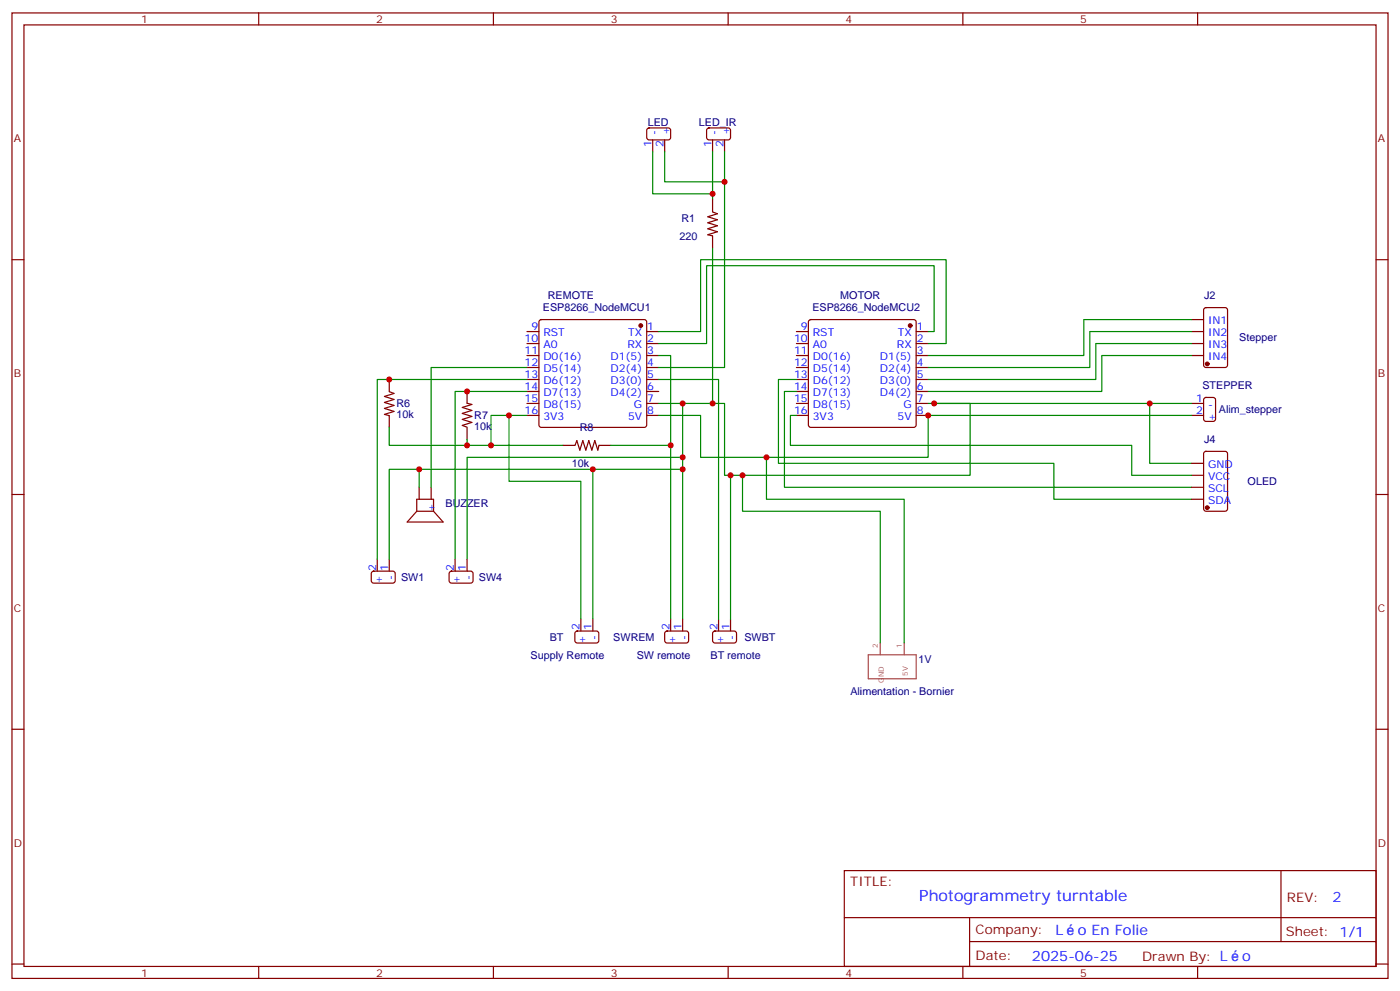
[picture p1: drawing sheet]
<svg xmlns="http://www.w3.org/2000/svg" width="412mm" height="292mm" viewBox="0 0 412 292" stroke-linecap="round" stroke-linejoin="round" font-family="sans-serif">
<g fill="none" stroke="#870000" stroke-width=".35">
<path d="M3.5 3.8h405.4v284.3h-405.4zM7.1 7.3h398.2v277.3h-398.2zM76.2 3.8v3.5M145.3 3.8v3.5M214.5 3.8v3.5M283.6 3.8v3.5M352.8 3.8v3.5M190.7 37.9l.5-.2h5.9l.5 .7-.1 2.4-.7 .4-5.9-.1-.4-.6v-2.1zM208.4 37.9l.4-.2h6l.4 .7-.1 2.4-.6 .4-5.9-.1-.5-.6v-2.1zM192.3 41.2v3.5M195.8 41.2v3.5M209.9 41.2v3.5"/>
<path d="M213.4 41.2v3.5M3.5 76.5h3.6M405.3 76.5h3.6M155.2 97.6h3.5M159 94.3l.5-.2h30.3l.5 .2 .2 .5v30.4l-.2 .5-.5 .2h-30.3l-.5-.3-.3-.4v-30.4zM190.5 97.6h3.5M234.6 97.6h3.5M238.4 94.3l.4-.2h30.4l.5 .2 .2 .5v30.4l-.3 .5-.4 .2h-30.4l-.5-.3-.2-.4v-30.4zM269.9 97.6h3.5M351 97.6h3.5M351 94.1h3.5M354.8 90.8l.4-.2h5.7l.6 .4 .1 16.5-.5 .7h-5.9l-.6-.4-.1-16.5z"/>
<path d="M155.2 101.2h3.5M155.2 104.7h3.5M155.2 108.2h3.5M155.2 111.8h3.5M155.2 115.3h3.5M155.2 118.8h3.5M190.5 101.2h3.5M190.5 104.7h3.5M190.5 108.2h3.5M190.5 111.8h3.5M190.5 115.3h3.5M190.5 118.8h3.5"/>
<path d="M234.6 101.2h3.5M234.6 104.7h3.5M234.6 108.2h3.5M234.6 111.8h3.5M234.6 115.3h3.5M234.6 118.8h3.5M269.9 101.2h3.5M269.9 104.7h3.5M269.9 108.2h3.5M269.9 111.8h3.5M269.9 115.3h3.5M269.9 118.8h3.5"/>
<path d="M351 101.2h3.5M351 104.7h3.5M351 118.8h3.5M354.8 117.3l.4-.2h2.2l.6 .4 .1 5.9-.5 .7h-2.4l-.6-.5-.1-5.8zM155.2 122.3h3.5M190.5 122.3h3.5M234.6 122.3h3.5M269.9 122.3h3.5M351 122.3h3.5M351 140h3.5M351 136.5h3.5M354.8 133.1l.4-.2h5.7l.6 .5 .1 16.5-.5 .6-5.9 .1-.6-.5-.1-16.5z"/>
<path d="M3.5 145.6h3.6M122.8 150.6v-3.6h4.9v3.6M122.8 150.6h4.9M122.8 150.6l-2.9 3.1h10.6l-2.8-3.1M123.5 143.5v3.5M127 143.5v3.5M351 147h3.5M351 143.5h3.5M405.3 145.6h3.6M109.6 168.4l.5-.2 5.9 .1 .4 .6v2.4l-.7 .4h-5.9l-.4-.7v-2.1zM111.1 164.7v3.5M114.7 164.7v3.5"/>
<path d="M132.5 168.4l.5-.2 5.9 .1 .4 .6v2.4l-.7 .4h-5.9l-.4-.7v-2.1zM134.1 164.7v3.5M137.6 164.7v3.5M169.6 186l.4-.2 6 .1 .4 .6-.1 2.4-.6 .5-5.9-.1-.5-.6v-2.2zM171.1 182.3v3.5M174.6 182.3v3.5M196 186l.5-.2 5.9 .1 .4 .6v2.4l-.7 .5-5.9-.1-.4-.6v-2.2zM197.6 182.3v3.5M201.1 182.3v3.5M210.1 186l.5-.2 5.9 .1 .5 .6-.1 2.4-.6 .5-6-.1-.4-.6v-2.2zM211.7 182.3v3.5M215.2 182.3v3.5"/>
<path d="M3.5 214.8h3.6M405.3 214.8h3.6M248.7 256.4h156.6v28.2h-156.6zM377.3 256.4v20.9M248.7 270.2h156.5M285.6 277.3h119.6M285.6 270.2v14.2M3.5 283.9h3.6M76.2 284.6v3.5M145.3 284.6v3.5M214.5 284.6v3.5M283.6 284.6v3.5"/>
<path d="M352.8 284.6v3.5M405.3 283.9h3.6"/>
</g>
<g fill="#870000" stroke="#870000" stroke-width=".35">
<circle cx="268.1" cy="95.9" r=".53"/>
<circle cx="188.7" cy="95.9" r=".53"/>
<circle cx="355.6" cy="107.2" r=".53"/>
<circle cx="355.6" cy="149.5" r=".53"/>
</g>
<path d="M255.8 192.8h14.1v7.1h-14.1zM259.3 189.4v3.4M266.3 189.4v3.4" fill="none" stroke="#a64a4a" stroke-width=".35"/>
<g fill="none" stroke="#008700" stroke-width=".35">
<path d="M192.3 44.7v12.4h17.6M195.8 44.7v8.9h17.6M209.9 44.7v14.1M213.4 44.7v63.5h-19.4M209.9 73v45.8M194 97.6h12.4v-21.1h72.3v24.7h-5.3M273.4 97.6h1.8v-19.4h-67.1v23h-14.1M351 94.1h-31.7v10.6h-45.9M351 97.6h-30v10.6h-47.6M155.2 115.3h-21.1v49.4M155.2 111.8h-44.1v52.9M155.2 108.2h-28.2v35.3"/>
<path d="M194 118.8h19.4v21.2h72.4v-21.2h-12.4M194 104.7h3.6v77.6M194 111.8h17.7v70.5M201.1 118.8v63.5M234.6 115.3h-3.5v28.2h119.9M234.6 111.8h-5.3v24.7h81.1v10.5h40.6M275.2 118.8h75.8M338.7 118.8v17.7h12.3M351 101.2h-28.2v10.6h-49.4M351 104.7h-26.4v10.6h-51.2M114.7 125.9v5.3h22.9M123.5 138.2v5.3"/>
<path d="M137.6 129.4v1.8h7M149.9 122.3v19.4h21.2v40.6M155.2 122.3h-10.6v8.9h21.2M174.6 138.2v44.1M179.9 131.2h17.7M194 122.3h12.4v12.4h67v-12.4h77.6M201.1 138.2h-86.4v26.5M201.1 134.7h-63.5v30M215.2 140v42.3M218.7 140v10.6h40.6v38.8M225.8 134.7v12.3h40.5v42.4M234.6 122.3h-1.8v8.9h100.6v8.8h17.6"/>
</g>
<path d="M209.9 58.8v3.5M209.9 62.4l1.4 .6-2.8 .8 2.8 .9-2.8 .9 2.8 .9-2.8 .9 2.8 .8-2.8 .9 1.4 .4v3.5M114.7 115.3l1.4 .6-2.9 .9 2.9 .8-2.9 .9 2.9 .9-2.9 .9 2.9 .9-2.9 .8 1.5 .4v3.5M114.7 111.8v3.4M137.6 115.3v3.5l1.4 .3-2.8 .9 2.8 .9-2.8 .9 2.8 .8-2.8 .9 2.8 .9-2.8 .9 1.4 .5M137.6 125.9v3.5M165.8 131.2h3.5M169.4 131.2l.5-1.4 .9 2.8 .9-2.8 .9 2.8 .8-2.8 .9 2.8 .9-2.8 .9 2.8 .3-1.4h3.5" fill="none" stroke="#600" stroke-width=".35"/>
<g fill="#c00">
<circle cx="275.2" cy="118.8" r=".88"/>
<circle cx="225.8" cy="134.7" r=".88"/>
<circle cx="218.7" cy="140" r=".88"/>
<circle cx="215.2" cy="140" r=".88"/>
<circle cx="273.4" cy="122.3" r=".88"/>
<circle cx="338.7" cy="118.8" r=".88"/>
<circle cx="201.1" cy="118.8" r=".88"/>
<circle cx="209.9" cy="118.8" r=".88"/>
<circle cx="213.4" cy="53.6" r=".88"/>
<circle cx="209.9" cy="57.1" r=".88"/>
<circle cx="197.6" cy="131.2" r=".88"/>
<circle cx="201.1" cy="138.2" r=".88"/>
<circle cx="201.1" cy="134.7" r=".88"/>
<circle cx="137.6" cy="115.3" r=".88"/>
<circle cx="114.7" cy="111.8" r=".88"/>
<circle cx="144.6" cy="131.2" r=".88"/>
<circle cx="137.6" cy="131.2" r=".88"/>
<circle cx="123.5" cy="138.2" r=".88"/>
<circle cx="149.9" cy="122.3" r=".88"/>
<circle cx="174.6" cy="138.2" r=".88"/>
</g>
<text font-size="4.6" fill="#00f" x="270.8" y="265.4">Photogrammetry turntable</text>
<g font-size="4.2" fill="#00f">
<text x="392.5" y="265.7">2</text>
<text x="310.9" y="275.2">L</text>
<text x="317.5" y="275.2">o En Folie</text>
<text x="304" y="283">2025-06-25</text>
<text x="365.9" y="282.9">o</text>
</g>
<g font-size="3.9" fill="#800">
<text x="250.5" y="261">TITLE:</text>
<text x="379.1" y="265.7">REV:</text>
<text x="287.4" y="275.2">Company:</text>
<text x="378.7" y="275.8">Sheet: 1/1</text>
<text x="287.4" y="282.9">Date:</text>
<text x="336.4" y="282.9">Drawn By: L</text>
</g>
<g font-size="3.2" fill="#800">
<text x="41.6" y="6.8">1</text>
<text x="110.8" y="6.8">2</text>
<text x="179.9" y="6.8">3</text>
<text x="249.1" y="6.8">4</text>
<text x="318.2" y="6.8">5</text>
<text x="4.1" y="41.9">A</text>
<text x="405.9" y="41.9">A</text>
<text x="4.1" y="111.1">B</text>
<text x="405.9" y="111.1">B</text>
<text x="4.1" y="180.2">C</text>
<text x="405.9" y="180.2">C</text>
<text x="4.1" y="249.3">D</text>
<text x="405.9" y="249.3">D</text>
<text x="41.6" y="287.6">1</text>
<text x="110.8" y="287.6">2</text>
<text x="179.9" y="287.6">3</text>
<text x="249.1" y="287.6">4</text>
<text x="318.2" y="287.6">5</text>
</g>
<g font-size="3.2" fill="#000080">
<text x="190.8" y="37.1">LED</text>
<text x="205.9" y="37.1">LED_IR</text>
<text x="200.7" y="65.3">R1</text>
<text x="200.2" y="70.6">220</text>
<text x="161.4" y="88.2">REMOTE</text>
<text x="247.5" y="88.2">MOTOR</text>
<text x="354.7" y="88.2">J2</text>
<text x="159.9" y="91.7">ESP8266_NodeMCU1</text>
<text x="239.3" y="91.7">ESP8266_NodeMCU2</text>
<text x="365" y="100.5">Stepper</text>
<text x="116.8" y="120">R6</text>
<text x="354.2" y="114.6">STEPPER</text>
<text x="116.8" y="123.2">10k</text>
<text x="139.7" y="123.5">R7</text>
<text x="359" y="121.7">Alim_stepper</text>
<text x="139.7" y="126.7">10k</text>
<text x="170.8" y="127">R8</text>
<text x="354.7" y="130.5">J4</text>
<text x="168.4" y="137.6">10k</text>
<text x="367.5" y="142.9">OLED</text>
<text x="131.2" y="149.4">BUZZER</text>
<text x="118.1" y="171.1">SW1</text>
<text x="141.1" y="171.1">SW4</text>
<text x="161.9" y="188.7">BT</text>
<text x="180.7" y="188.7">SWREM</text>
<text x="219.3" y="188.7">SWBT</text>
<text x="156.3" y="194">Supply Remote</text>
<text x="187.6" y="194">SW remote</text>
<text x="209.3" y="194">BT remote</text>
<text x="270.6" y="195.4">1V</text>
<text x="250.5" y="204.6">Alimentation - Bornier</text>
</g>
<g font-size="3.2" fill="#00f">
<text x="193.7" y="39.9" transform="rotate(-90 193.7 39.9)">-</text>
<text x="197.2" y="39.9" transform="rotate(-90 197.2 39.9)">+</text>
<text x="211.3" y="39.9" transform="rotate(-90 211.3 39.9)">-</text>
<text x="214.8" y="39.9" transform="rotate(-90 214.8 39.9)">+</text>
<text x="191.9" y="43.4" transform="rotate(-90 191.9 43.4)">1</text>
<text x="195.4" y="43.4" transform="rotate(-90 195.4 43.4)">2</text>
<text x="209.5" y="43.4" transform="rotate(-90 209.5 43.4)">1</text>
<text x="213.1" y="43.4" transform="rotate(-90 213.1 43.4)">2</text>
<text x="355.8" y="95.5">IN1</text>
<text x="154.5" y="100.8">10</text>
<text x="156.6" y="97.3">9</text>
<text x="160.1" y="99.1">RST</text>
<text x="185.1" y="99.1">TX</text>
<text x="190.7" y="97.3">1</text>
<text x="190.7" y="100.8">2</text>
<text x="233.9" y="100.8">10</text>
<text x="235.9" y="97.3">9</text>
<text x="239.4" y="99.1">RST</text>
<text x="264.4" y="99.1">TX</text>
<text x="270.1" y="97.3">1</text>
<text x="270.1" y="100.8">2</text>
<text x="355.8" y="99.1">IN2</text>
<text x="154.5" y="104.4">11</text>
<text x="154.5" y="107.9">12</text>
<text x="160.1" y="102.6">A0</text>
<text x="160.1" y="106.1">D0(16)</text>
<text x="179.8" y="106.1">D1(5)</text>
<text x="184.8" y="102.6">RX</text>
<text x="190.7" y="104.4">3</text>
<text x="190.7" y="107.9">4</text>
<text x="233.9" y="104.4">11</text>
<text x="233.9" y="107.9">12</text>
<text x="239.4" y="102.6">A0</text>
<text x="239.4" y="106.1">D0(16)</text>
<text x="259.2" y="106.1">D1(5)</text>
<text x="264.2" y="102.6">RX</text>
<text x="270.1" y="104.4">3</text>
<text x="270.1" y="107.9">4</text>
<text x="355.8" y="106.1">IN4</text>
<text x="355.8" y="102.6">IN3</text>
<text x="154.5" y="111.4">13</text>
<text x="160.1" y="109.6">D5(14)</text>
<text x="160.1" y="113.2">D6(12)</text>
<text x="179.8" y="109.6">D2(4)</text>
<text x="179.8" y="113.2">D3(0)</text>
<text x="190.7" y="111.4">5</text>
<text x="233.9" y="111.4">13</text>
<text x="239.4" y="109.6">D5(14)</text>
<text x="239.4" y="113.2">D6(12)</text>
<text x="259.2" y="109.6">D2(4)</text>
<text x="259.2" y="113.2">D3(0)</text>
<text x="270.1" y="111.4">5</text>
<text x="154.5" y="114.9">14</text>
<text x="154.5" y="118.5">15</text>
<text x="160.1" y="116.7">D7(13)</text>
<text x="179.8" y="116.7">D4(2)</text>
<text x="190.7" y="114.9">6</text>
<text x="190.7" y="118.5">7</text>
<text x="233.9" y="114.9">14</text>
<text x="233.9" y="118.5">15</text>
<text x="239.4" y="116.7">D7(13)</text>
<text x="259.2" y="116.7">D4(2)</text>
<text x="270.1" y="114.9">6</text>
<text x="270.1" y="118.5">7</text>
<text x="352.3" y="118.5">1</text>
<text x="154.5" y="122">16</text>
<text x="160.1" y="120.2">D8(15)</text>
<text x="160.1" y="123.8">3V3</text>
<text x="185" y="123.8">5V</text>
<text x="186.7" y="120.2">G</text>
<text x="190.7" y="122">8</text>
<text x="233.9" y="122">16</text>
<text x="239.4" y="120.2">D8(15)</text>
<text x="239.4" y="123.8">3V3</text>
<text x="264.4" y="123.8">5V</text>
<text x="266.1" y="120.2">G</text>
<text x="270.1" y="122">8</text>
<text x="352.3" y="122">2</text>
<text x="355.8" y="120.2">-</text>
<text x="355.8" y="123.8">+</text>
<text x="355.8" y="137.9">GND</text>
<text x="355.8" y="141.4">VCC</text>
<text x="355.8" y="148.4">SDA</text>
<text x="355.8" y="144.9">SCL</text>
<text x="128.1" y="150.7" transform="rotate(-90 128.1 150.7)">+</text>
<text x="110.8" y="168" transform="rotate(-90 110.8 168)">2</text>
<text x="112.5" y="172.1" transform="rotate(-90 112.5 172.1)">+</text>
<text x="114.3" y="168" transform="rotate(-90 114.3 168)">1</text>
<text x="116.1" y="171" transform="rotate(-90 116.1 171)">-</text>
<text x="133.7" y="168" transform="rotate(-90 133.7 168)">2</text>
<text x="135.5" y="172.1" transform="rotate(-90 135.5 172.1)">+</text>
<text x="137.2" y="168" transform="rotate(-90 137.2 168)">1</text>
<text x="139" y="171" transform="rotate(-90 139 171)">-</text>
<text x="170.7" y="185.7" transform="rotate(-90 170.7 185.7)">2</text>
<text x="174.3" y="185.7" transform="rotate(-90 174.3 185.7)">1</text>
<text x="197.2" y="185.7" transform="rotate(-90 197.2 185.7)">2</text>
<text x="200.7" y="185.7" transform="rotate(-90 200.7 185.7)">1</text>
<text x="211.3" y="185.7" transform="rotate(-90 211.3 185.7)">2</text>
<text x="214.8" y="185.7" transform="rotate(-90 214.8 185.7)">1</text>
<text x="172.5" y="189.7" transform="rotate(-90 172.5 189.7)">+</text>
<text x="176" y="188.6" transform="rotate(-90 176 188.6)">-</text>
<text x="199" y="189.7" transform="rotate(-90 199 189.7)">+</text>
<text x="202.5" y="188.6" transform="rotate(-90 202.5 188.6)">-</text>
<text x="213.1" y="189.7" transform="rotate(-90 213.1 189.7)">+</text>
<text x="216.6" y="188.6" transform="rotate(-90 216.6 188.6)">-</text>
</g>
<g font-size="2.1" fill="#a54b4b">
<text x="258.6" y="190.7" transform="rotate(-90 258.6 190.7)">2</text>
<text x="265.7" y="190.7" transform="rotate(-90 265.7 190.7)">1</text>
<text x="260.3" y="201.1" transform="rotate(-90 260.3 201.1)">GND</text>
<text x="267.4" y="199.1" transform="rotate(-90 267.4 199.1)">5V</text>
</g>
</svg>
